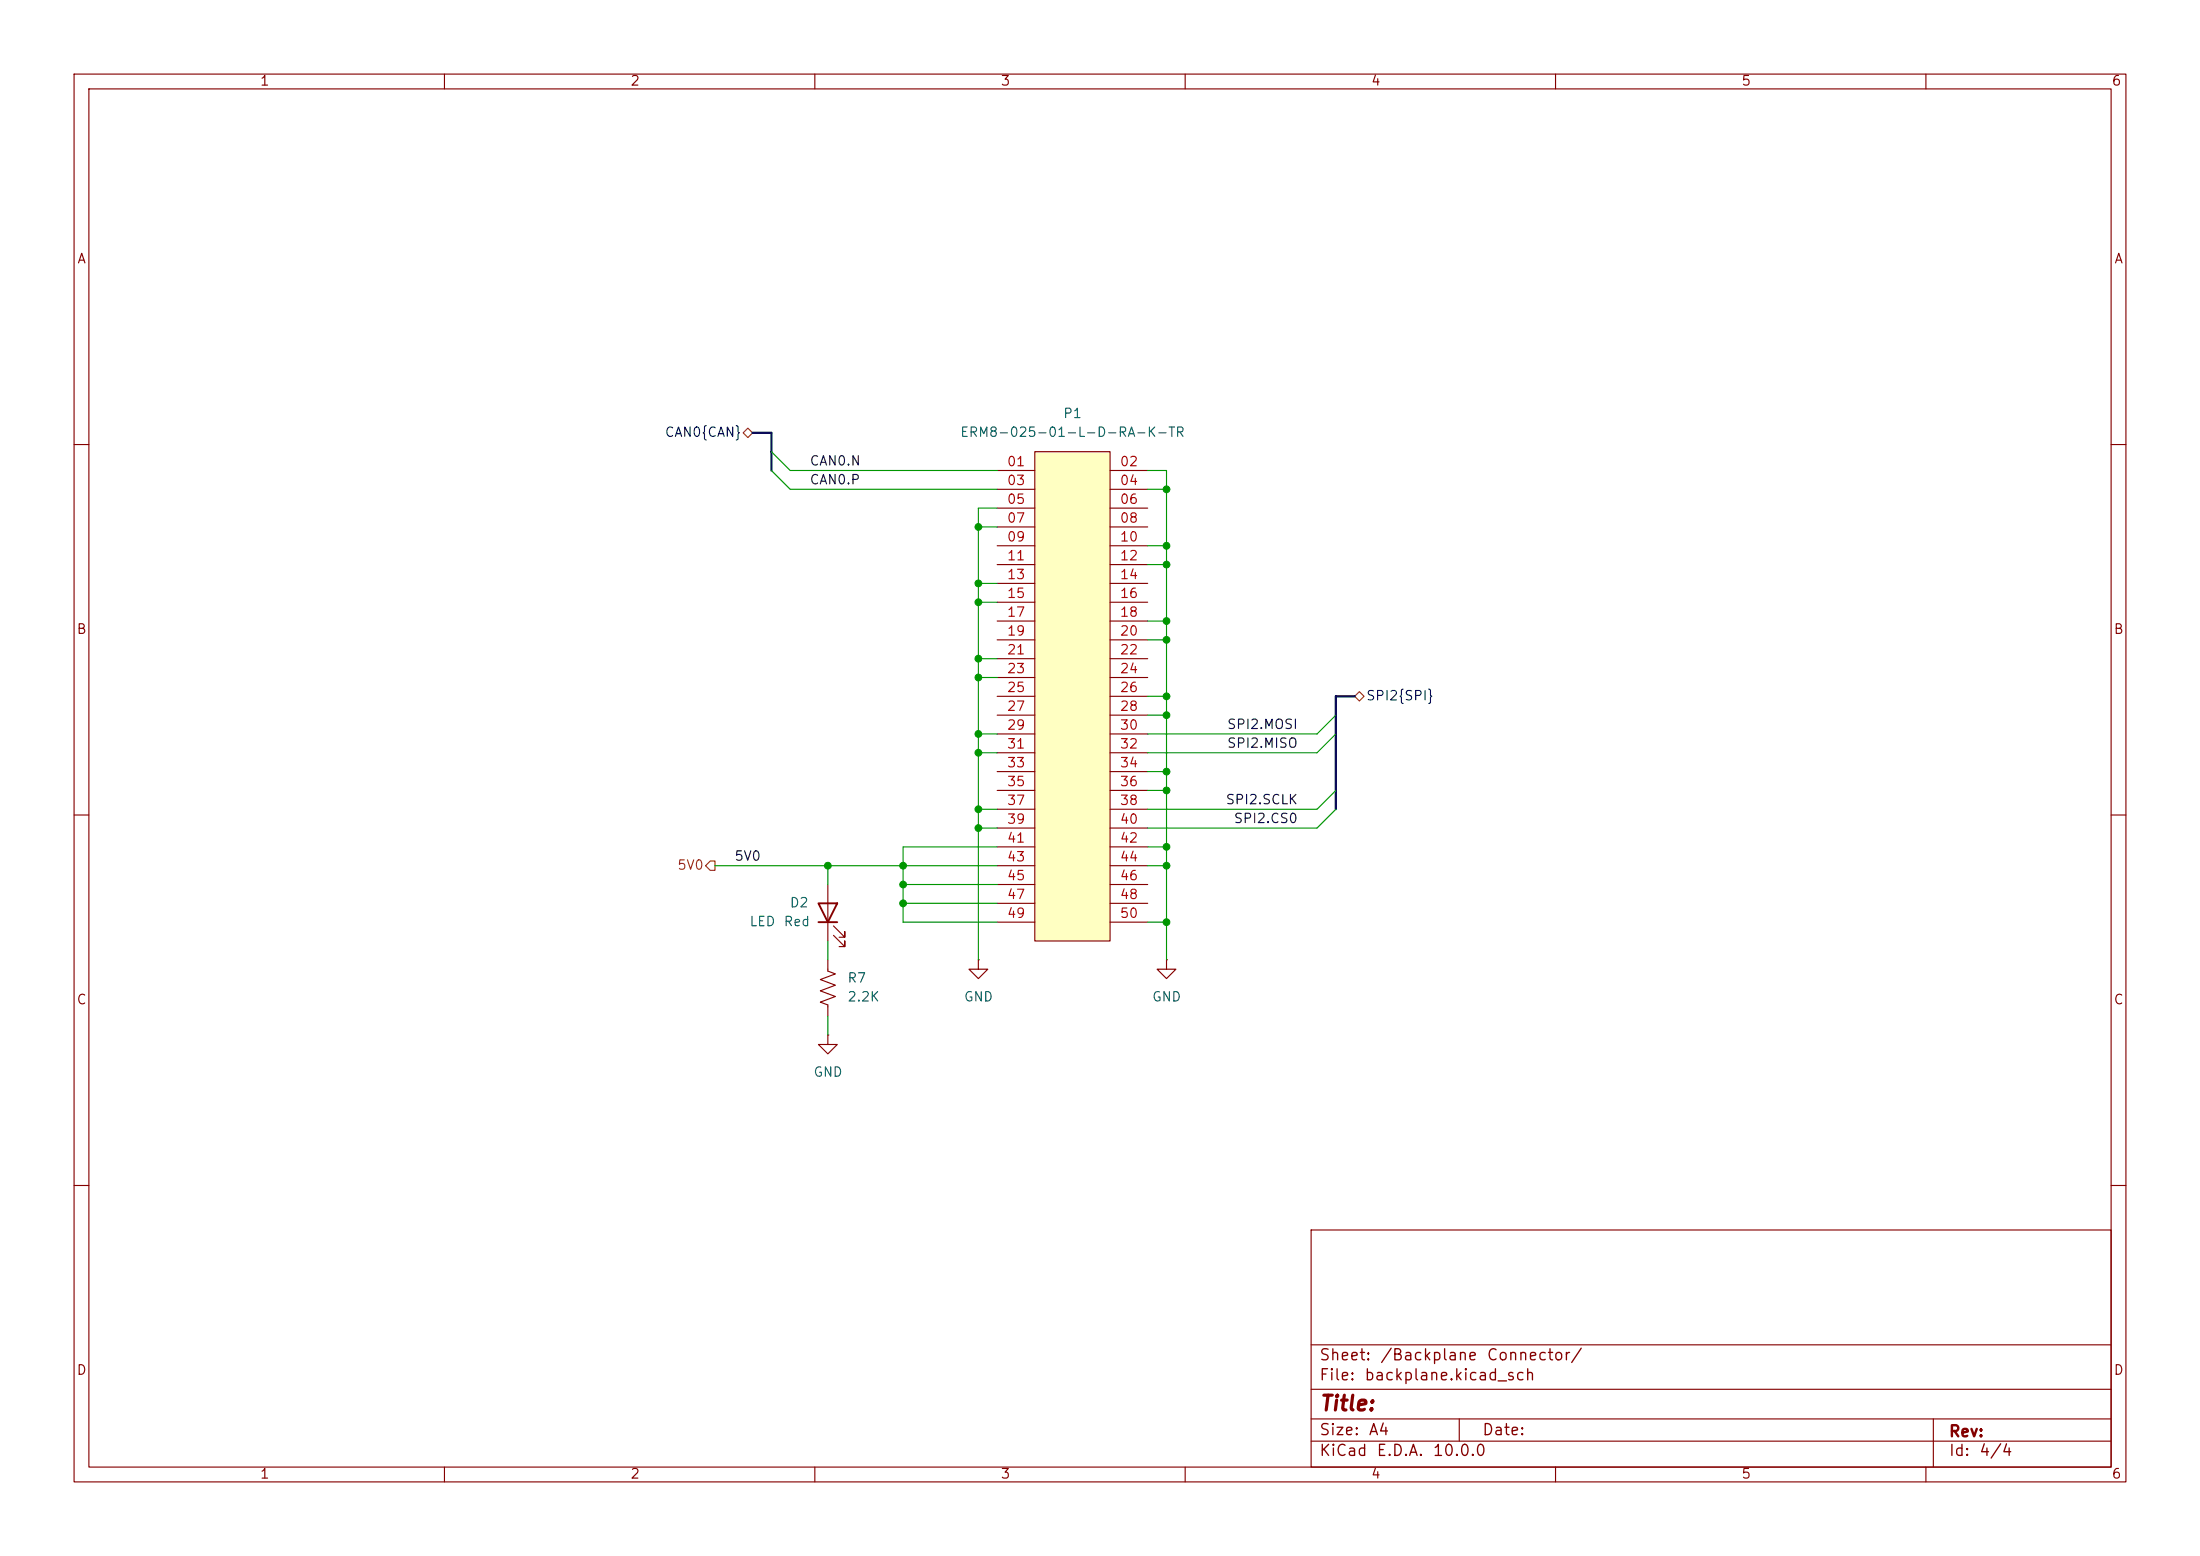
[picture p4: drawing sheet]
(kicad_sch
 (version 20260306)
 (generator "eeschema")
 (generator_version "10.0")
 (paper "A4")
 (lib_symbols
  (symbol "Device:LED"
   (pin_numbers (hide yes))
   (pin_names
    (offset 1.016) (hide yes)) (exclude_from_sim no) (in_bom yes) (on_board yes)
   (in_pos_files yes)
   (duplicate_pin_numbers_are_jumpers no)
   (property "Reference" "D" (at 0 2.54 0) (show_name no) (do_not_autoplace no) (effects (font (size 1.27 1.27))))
   (property "Value" "LED" (at 0 -2.54 0) (show_name no) (do_not_autoplace no) (effects (font (size 1.27 1.27))))
   (property "Footprint" "" (at 0 0 0) (show_name no) (do_not_autoplace no) (hide yes) (effects (font (size 1.27 1.27))))
   (property "Datasheet" "" (at 0 0 0) (show_name no) (do_not_autoplace no) (hide yes) (effects (font (size 1.27 1.27))))
   (property "Description" "Light emitting diode" (at 0 0 0) (show_name no) (do_not_autoplace no) (hide yes) (effects (font (size 1.27 1.27))))
   (property "Sim.Pins" "1=K 2=A" (at 0 0 0) (show_name no) (do_not_autoplace no) (hide yes) (effects (font (size 1.27 1.27))))
   (symbol "LED_0_1"
    (polyline (pts (xy -3.048 -0.762) (xy -4.572 -2.286) (xy -3.81 -2.286) (xy -4.572 -2.286) (xy -4.572 -1.524)) (stroke (width 0) (type default)) (fill (type none)))
    (polyline (pts (xy -1.778 -0.762) (xy -3.302 -2.286) (xy -2.54 -2.286) (xy -3.302 -2.286) (xy -3.302 -1.524)) (stroke (width 0) (type default)) (fill (type none)))
    (polyline (pts (xy -1.27 0) (xy 1.27 0)) (stroke (width 0) (type default)) (fill (type none)))
    (polyline (pts (xy -1.27 -1.27) (xy -1.27 1.27)) (stroke (width 0.254) (type default)) (fill (type none)))
    (polyline (pts (xy 1.27 -1.27) (xy 1.27 1.27) (xy -1.27 0) (xy 1.27 -1.27)) (stroke (width 0.254) (type default)) (fill (type none))))
   (symbol "LED_1_1"
    (pin passive line (at -3.81 0 0) (length 2.54) (name "K" (effects (font (size 1.27 1.27)))) (number "1" (effects (font (size 1.27 1.27)))))
    (pin passive line (at 3.81 0 180) (length 2.54) (name "A" (effects (font (size 1.27 1.27)))) (number "2" (effects (font (size 1.27 1.27))))))
   (embedded_fonts no))
  (symbol "Device:R_US"
   (pin_numbers (hide yes))
   (pin_names
    (offset 0)) (exclude_from_sim no) (in_bom yes) (on_board yes)
   (in_pos_files yes)
   (duplicate_pin_numbers_are_jumpers no)
   (property "Reference" "R" (at 2.54 0 90) (show_name no) (do_not_autoplace no) (effects (font (size 1.27 1.27))))
   (property "Value" "R_US" (at -2.54 0 90) (show_name no) (do_not_autoplace no) (effects (font (size 1.27 1.27))))
   (property "Footprint" "" (at 1.016 -0.254 90) (show_name no) (do_not_autoplace no) (hide yes) (effects (font (size 1.27 1.27))))
   (property "Datasheet" "" (at 0 0 0) (show_name no) (do_not_autoplace no) (hide yes) (effects (font (size 1.27 1.27))))
   (property "Description" "Resistor, US symbol" (at 0 0 0) (show_name no) (do_not_autoplace no) (hide yes) (effects (font (size 1.27 1.27))))
   (symbol "R_US_0_1"
    (polyline (pts (xy 0 2.286) (xy 0 2.54)) (stroke (width 0) (type default)) (fill (type none)))
    (polyline (pts (xy 0 2.286) (xy 1.016 1.905) (xy 0 1.524) (xy -1.016 1.143) (xy 0 0.762)) (stroke (width 0) (type default)) (fill (type none)))
    (polyline (pts (xy 0 0.762) (xy 1.016 0.381) (xy 0 0) (xy -1.016 -0.381) (xy 0 -0.762)) (stroke (width 0) (type default)) (fill (type none)))
    (polyline (pts (xy 0 -0.762) (xy 1.016 -1.143) (xy 0 -1.524) (xy -1.016 -1.905) (xy 0 -2.286)) (stroke (width 0) (type default)) (fill (type none)))
    (polyline (pts (xy 0 -2.286) (xy 0 -2.54)) (stroke (width 0) (type default)) (fill (type none))))
   (symbol "R_US_1_1"
    (pin passive line (at 0 3.81 270) (length 1.27) (name "" (effects (font (size 1.27 1.27)))) (number "1" (effects (font (size 1.27 1.27)))))
    (pin passive line (at 0 -3.81 90) (length 1.27) (name "" (effects (font (size 1.27 1.27)))) (number "2" (effects (font (size 1.27 1.27))))))
   (embedded_fonts no))
  (symbol "library:ERM8-025-01-L-D-RA-K-TR" (exclude_from_sim no) (in_bom yes) (on_board yes)
   (in_pos_files yes)
   (duplicate_pin_numbers_are_jumpers no)
   (property "Reference" "P" (at 0 38.1 0) (show_name no) (do_not_autoplace no) (effects (font (size 1.27 1.27))))
   (property "Value" "ERM8-025-01-L-D-RA-K-TR" (at 0 35.56 0) (show_name no) (do_not_autoplace no) (effects (font (size 1.27 1.27))))
   (property "Footprint" "library:SAMTEC_ERM8-025-XX-X-D-RA-XX" (at 0 -36.83 0) (show_name no) (do_not_autoplace no) (hide yes) (effects (font (size 1.27 1.27))))
   (property "Datasheet" "" (at 0 0 0) (show_name no) (do_not_autoplace no) (hide yes) (effects (font (size 1.27 1.27))))
   (property "Description" "" (at 0 0 0) (show_name no) (do_not_autoplace no) (hide yes) (effects (font (size 1.27 1.27))))
   (symbol "ERM8-025-01-L-D-RA-K-TR_1_1"
    (rectangle (start -5.08 33.02) (end 5.08 -33.02) (stroke (width 0) (type solid)) (fill (type color) (color 255 255 194 1)))
    (pin passive line (at -10.16 30.48 0) (length 5.08) (name "" (effects (font (size 1.27 1.27)))) (number "01" (effects (font (size 1.27 1.27)))))
    (pin passive line (at 10.16 30.48 180) (length 5.08) (name "" (effects (font (size 1.27 1.27)))) (number "02" (effects (font (size 1.27 1.27)))))
    (pin passive line (at -10.16 27.94 0) (length 5.08) (name "" (effects (font (size 1.27 1.27)))) (number "03" (effects (font (size 1.27 1.27)))))
    (pin passive line (at 10.16 27.94 180) (length 5.08) (name "" (effects (font (size 1.27 1.27)))) (number "04" (effects (font (size 1.27 1.27)))))
    (pin passive line (at -10.16 25.4 0) (length 5.08) (name "" (effects (font (size 1.27 1.27)))) (number "05" (effects (font (size 1.27 1.27)))))
    (pin passive line (at 10.16 25.4 180) (length 5.08) (name "" (effects (font (size 1.27 1.27)))) (number "06" (effects (font (size 1.27 1.27)))))
    (pin passive line (at -10.16 22.86 0) (length 5.08) (name "" (effects (font (size 1.27 1.27)))) (number "07" (effects (font (size 1.27 1.27)))))
    (pin passive line (at 10.16 22.86 180) (length 5.08) (name "" (effects (font (size 1.27 1.27)))) (number "08" (effects (font (size 1.27 1.27)))))
    (pin passive line (at -10.16 20.32 0) (length 5.08) (name "" (effects (font (size 1.27 1.27)))) (number "09" (effects (font (size 1.27 1.27)))))
    (pin passive line (at 10.16 20.32 180) (length 5.08) (name "" (effects (font (size 1.27 1.27)))) (number "10" (effects (font (size 1.27 1.27)))))
    (pin passive line (at -10.16 17.78 0) (length 5.08) (name "" (effects (font (size 1.27 1.27)))) (number "11" (effects (font (size 1.27 1.27)))))
    (pin passive line (at 10.16 17.78 180) (length 5.08) (name "" (effects (font (size 1.27 1.27)))) (number "12" (effects (font (size 1.27 1.27)))))
    (pin passive line (at -10.16 15.24 0) (length 5.08) (name "" (effects (font (size 1.27 1.27)))) (number "13" (effects (font (size 1.27 1.27)))))
    (pin passive line (at 10.16 15.24 180) (length 5.08) (name "" (effects (font (size 1.27 1.27)))) (number "14" (effects (font (size 1.27 1.27)))))
    (pin passive line (at -10.16 12.7 0) (length 5.08) (name "" (effects (font (size 1.27 1.27)))) (number "15" (effects (font (size 1.27 1.27)))))
    (pin passive line (at 10.16 12.7 180) (length 5.08) (name "" (effects (font (size 1.27 1.27)))) (number "16" (effects (font (size 1.27 1.27)))))
    (pin passive line (at -10.16 10.16 0) (length 5.08) (name "" (effects (font (size 1.27 1.27)))) (number "17" (effects (font (size 1.27 1.27)))))
    (pin passive line (at 10.16 10.16 180) (length 5.08) (name "" (effects (font (size 1.27 1.27)))) (number "18" (effects (font (size 1.27 1.27)))))
    (pin passive line (at -10.16 7.62 0) (length 5.08) (name "" (effects (font (size 1.27 1.27)))) (number "19" (effects (font (size 1.27 1.27)))))
    (pin passive line (at 10.16 7.62 180) (length 5.08) (name "" (effects (font (size 1.27 1.27)))) (number "20" (effects (font (size 1.27 1.27)))))
    (pin passive line (at -10.16 5.08 0) (length 5.08) (name "" (effects (font (size 1.27 1.27)))) (number "21" (effects (font (size 1.27 1.27)))))
    (pin passive line (at 10.16 5.08 180) (length 5.08) (name "" (effects (font (size 1.27 1.27)))) (number "22" (effects (font (size 1.27 1.27)))))
    (pin passive line (at -10.16 2.54 0) (length 5.08) (name "" (effects (font (size 1.27 1.27)))) (number "23" (effects (font (size 1.27 1.27)))))
    (pin passive line (at 10.16 2.54 180) (length 5.08) (name "" (effects (font (size 1.27 1.27)))) (number "24" (effects (font (size 1.27 1.27)))))
    (pin passive line (at -10.16 0 0) (length 5.08) (name "" (effects (font (size 1.27 1.27)))) (number "25" (effects (font (size 1.27 1.27)))))
    (pin passive line (at 10.16 0 180) (length 5.08) (name "" (effects (font (size 1.27 1.27)))) (number "26" (effects (font (size 1.27 1.27)))))
    (pin passive line (at -10.16 -2.54 0) (length 5.08) (name "" (effects (font (size 1.27 1.27)))) (number "27" (effects (font (size 1.27 1.27)))))
    (pin passive line (at 10.16 -2.54 180) (length 5.08) (name "" (effects (font (size 1.27 1.27)))) (number "28" (effects (font (size 1.27 1.27)))))
    (pin passive line (at -10.16 -5.08 0) (length 5.08) (name "" (effects (font (size 1.27 1.27)))) (number "29" (effects (font (size 1.27 1.27)))))
    (pin passive line (at 10.16 -5.08 180) (length 5.08) (name "" (effects (font (size 1.27 1.27)))) (number "30" (effects (font (size 1.27 1.27)))))
    (pin passive line (at -10.16 -7.62 0) (length 5.08) (name "" (effects (font (size 1.27 1.27)))) (number "31" (effects (font (size 1.27 1.27)))))
    (pin passive line (at 10.16 -7.62 180) (length 5.08) (name "" (effects (font (size 1.27 1.27)))) (number "32" (effects (font (size 1.27 1.27)))))
    (pin passive line (at -10.16 -10.16 0) (length 5.08) (name "" (effects (font (size 1.27 1.27)))) (number "33" (effects (font (size 1.27 1.27)))))
    (pin passive line (at 10.16 -10.16 180) (length 5.08) (name "" (effects (font (size 1.27 1.27)))) (number "34" (effects (font (size 1.27 1.27)))))
    (pin passive line (at -10.16 -12.7 0) (length 5.08) (name "" (effects (font (size 1.27 1.27)))) (number "35" (effects (font (size 1.27 1.27)))))
    (pin passive line (at 10.16 -12.7 180) (length 5.08) (name "" (effects (font (size 1.27 1.27)))) (number "36" (effects (font (size 1.27 1.27)))))
    (pin passive line (at -10.16 -15.24 0) (length 5.08) (name "" (effects (font (size 1.27 1.27)))) (number "37" (effects (font (size 1.27 1.27)))))
    (pin passive line (at 10.16 -15.24 180) (length 5.08) (name "" (effects (font (size 1.27 1.27)))) (number "38" (effects (font (size 1.27 1.27)))))
    (pin passive line (at -10.16 -17.78 0) (length 5.08) (name "" (effects (font (size 1.27 1.27)))) (number "39" (effects (font (size 1.27 1.27)))))
    (pin passive line (at 10.16 -17.78 180) (length 5.08) (name "" (effects (font (size 1.27 1.27)))) (number "40" (effects (font (size 1.27 1.27)))))
    (pin passive line (at -10.16 -20.32 0) (length 5.08) (name "" (effects (font (size 1.27 1.27)))) (number "41" (effects (font (size 1.27 1.27)))))
    (pin passive line (at 10.16 -20.32 180) (length 5.08) (name "" (effects (font (size 1.27 1.27)))) (number "42" (effects (font (size 1.27 1.27)))))
    (pin passive line (at -10.16 -22.86 0) (length 5.08) (name "" (effects (font (size 1.27 1.27)))) (number "43" (effects (font (size 1.27 1.27)))))
    (pin passive line (at 10.16 -22.86 180) (length 5.08) (name "" (effects (font (size 1.27 1.27)))) (number "44" (effects (font (size 1.27 1.27)))))
    (pin passive line (at -10.16 -25.4 0) (length 5.08) (name "" (effects (font (size 1.27 1.27)))) (number "45" (effects (font (size 1.27 1.27)))))
    (pin passive line (at 10.16 -25.4 180) (length 5.08) (name "" (effects (font (size 1.27 1.27)))) (number "46" (effects (font (size 1.27 1.27)))))
    (pin passive line (at -10.16 -27.94 0) (length 5.08) (name "" (effects (font (size 1.27 1.27)))) (number "47" (effects (font (size 1.27 1.27)))))
    (pin passive line (at 10.16 -27.94 180) (length 5.08) (name "" (effects (font (size 1.27 1.27)))) (number "48" (effects (font (size 1.27 1.27)))))
    (pin passive line (at -10.16 -30.48 0) (length 5.08) (name "" (effects (font (size 1.27 1.27)))) (number "49" (effects (font (size 1.27 1.27)))))
    (pin passive line (at 10.16 -30.48 180) (length 5.08) (name "" (effects (font (size 1.27 1.27)))) (number "50" (effects (font (size 1.27 1.27))))))
   (embedded_fonts no))
  (symbol "library:GND"
   (power global)
   (pin_numbers (hide yes))
   (pin_names
    (offset 0) (hide yes)) (exclude_from_sim no) (in_bom yes) (on_board yes)
   (in_pos_files yes)
   (duplicate_pin_numbers_are_jumpers no)
   (property "Reference" "#PWR" (at 0 -6.35 0) (show_name no) (do_not_autoplace no) (hide yes) (effects (font (size 1.27 1.27))))
   (property "Value" "GND" (at 0 -3.81 0) (show_name no) (do_not_autoplace no) (effects (font (size 1.27 1.27))))
   (property "Footprint" "" (at 0 0 0) (show_name no) (do_not_autoplace no) (hide yes) (effects (font (size 1.27 1.27))))
   (property "Datasheet" "" (at 0 0 0) (show_name no) (do_not_autoplace no) (hide yes) (effects (font (size 1.27 1.27))))
   (property "Description" "Power symbol creates a global label with name \"GND\" , ground" (at 0 0 0) (show_name no) (do_not_autoplace no) (hide yes) (effects (font (size 1.27 1.27))))
   (symbol "GND_0_1"
    (polyline (pts (xy 0 0) (xy 0 -1.27) (xy 1.27 -1.27) (xy 0 -2.54) (xy -1.27 -1.27) (xy 0 -1.27)) (stroke (width 0) (type default)) (fill (type none))))
   (symbol "GND_1_1"
    (pin power_in line (at 0 0 270) (length 0) (name "" (effects (font (size 1.27 1.27)))) (number "1" (effects (font (size 1.27 1.27))))))
   (embedded_fonts no)))
 (junction
  (at 132.08 78.74)
  (diameter 0)
  (color 0 0 0 0))
 (junction
  (at 157.48 73.66)
  (diameter 0)
  (color 0 0 0 0))
 (junction
  (at 132.08 88.9)
  (diameter 0)
  (color 0 0 0 0))
 (junction
  (at 121.92 119.38)
  (diameter 0)
  (color 0 0 0 0))
 (junction
  (at 157.48 93.98)
  (diameter 0)
  (color 0 0 0 0))
 (junction
  (at 157.48 83.82)
  (diameter 0)
  (color 0 0 0 0))
 (junction
  (at 157.48 106.68)
  (diameter 0)
  (color 0 0 0 0))
 (junction
  (at 157.48 96.52)
  (diameter 0)
  (color 0 0 0 0))
 (junction
  (at 157.48 114.3)
  (diameter 0)
  (color 0 0 0 0))
 (junction
  (at 157.48 116.84)
  (diameter 0)
  (color 0 0 0 0))
 (junction
  (at 157.48 124.46)
  (diameter 0)
  (color 0 0 0 0))
 (junction
  (at 132.08 71.12)
  (diameter 0)
  (color 0 0 0 0))
 (junction
  (at 132.08 91.44)
  (diameter 0)
  (color 0 0 0 0))
 (junction
  (at 132.08 109.22)
  (diameter 0)
  (color 0 0 0 0))
 (junction
  (at 132.08 101.6)
  (diameter 0)
  (color 0 0 0 0))
 (junction
  (at 132.08 81.28)
  (diameter 0)
  (color 0 0 0 0))
 (junction
  (at 157.48 76.2)
  (diameter 0)
  (color 0 0 0 0))
 (junction
  (at 157.48 86.36)
  (diameter 0)
  (color 0 0 0 0))
 (junction
  (at 157.48 66.04)
  (diameter 0)
  (color 0 0 0 0))
 (junction
  (at 157.48 104.14)
  (diameter 0)
  (color 0 0 0 0))
 (junction
  (at 111.76 116.84)
  (diameter 0)
  (color 0 0 0 0))
 (junction
  (at 121.92 121.92)
  (diameter 0)
  (color 0 0 0 0))
 (junction
  (at 121.92 116.84)
  (diameter 0)
  (color 0 0 0 0))
 (junction
  (at 132.08 99.06)
  (diameter 0)
  (color 0 0 0 0))
 (junction
  (at 132.08 111.76)
  (diameter 0)
  (color 0 0 0 0))
 (bus_entry
  (at 180.34 99.06)
  (size -2.54 2.54)
  (stroke (width 0) (type default)))
 (bus_entry
  (at 180.34 109.22)
  (size -2.54 2.54)
  (stroke (width 0) (type default)))
 (bus_entry
  (at 104.14 63.5)
  (size 2.54 2.54)
  (stroke (width 0) (type default)))
 (bus_entry
  (at 180.34 106.68)
  (size -2.54 2.54)
  (stroke (width 0) (type default)))
 (bus_entry
  (at 104.14 60.96)
  (size 2.54 2.54)
  (stroke (width 0) (type default)))
 (bus_entry
  (at 180.34 96.52)
  (size -2.54 2.54)
  (stroke (width 0) (type default)))
 (wire
  (pts (xy 157.48 93.98) (xy 157.48 96.52))
  (stroke (width 0) (type default)))
 (wire
  (pts (xy 121.92 124.46) (xy 134.62 124.46))
  (stroke (width 0) (type default)))
 (bus
  (pts (xy 104.14 60.96) (xy 104.14 63.5))
  (stroke (width 0) (type default)))
 (wire
  (pts (xy 154.94 116.84) (xy 157.48 116.84))
  (stroke (width 0) (type default)))
 (wire
  (pts (xy 134.62 68.58) (xy 132.08 68.58))
  (stroke (width 0) (type default)))
 (wire
  (pts (xy 121.92 114.3) (xy 121.92 116.84))
  (stroke (width 0) (type default)))
 (wire
  (pts (xy 132.08 88.9) (xy 134.62 88.9))
  (stroke (width 0) (type default)))
 (wire
  (pts (xy 132.08 91.44) (xy 132.08 99.06))
  (stroke (width 0) (type default)))
 (wire
  (pts (xy 111.76 137.16) (xy 111.76 139.7))
  (stroke (width 0) (type default)))
 (wire
  (pts (xy 154.94 66.04) (xy 157.48 66.04))
  (stroke (width 0) (type default)))
 (wire
  (pts (xy 154.94 63.5) (xy 157.48 63.5))
  (stroke (width 0) (type default)))
 (wire
  (pts (xy 132.08 81.28) (xy 134.62 81.28))
  (stroke (width 0) (type default)))
 (wire
  (pts (xy 121.92 116.84) (xy 121.92 119.38))
  (stroke (width 0) (type default)))
 (wire
  (pts (xy 132.08 109.22) (xy 132.08 111.76))
  (stroke (width 0) (type default)))
 (wire
  (pts (xy 121.92 121.92) (xy 121.92 124.46))
  (stroke (width 0) (type default)))
 (wire
  (pts (xy 132.08 109.22) (xy 134.62 109.22))
  (stroke (width 0) (type default)))
 (wire
  (pts (xy 121.92 119.38) (xy 134.62 119.38))
  (stroke (width 0) (type default)))
 (wire
  (pts (xy 154.94 86.36) (xy 157.48 86.36))
  (stroke (width 0) (type default)))
 (wire
  (pts (xy 157.48 63.5) (xy 157.48 66.04))
  (stroke (width 0) (type default)))
 (wire
  (pts (xy 106.68 66.04) (xy 134.62 66.04))
  (stroke (width 0) (type default)))
 (wire
  (pts (xy 111.76 116.84) (xy 111.76 119.38))
  (stroke (width 0) (type default)))
 (wire
  (pts (xy 154.94 93.98) (xy 157.48 93.98))
  (stroke (width 0) (type default)))
 (wire
  (pts (xy 157.48 76.2) (xy 157.48 83.82))
  (stroke (width 0) (type default)))
 (wire
  (pts (xy 132.08 111.76) (xy 134.62 111.76))
  (stroke (width 0) (type default)))
 (wire
  (pts (xy 132.08 99.06) (xy 132.08 101.6))
  (stroke (width 0) (type default)))
 (wire
  (pts (xy 106.68 63.5) (xy 134.62 63.5))
  (stroke (width 0) (type default)))
 (wire
  (pts (xy 157.48 114.3) (xy 157.48 116.84))
  (stroke (width 0) (type default)))
 (bus
  (pts (xy 101.6 58.42) (xy 104.14 58.42))
  (stroke (width 0) (type default)))
 (wire
  (pts (xy 154.94 114.3) (xy 157.48 114.3))
  (stroke (width 0) (type default)))
 (wire
  (pts (xy 132.08 101.6) (xy 134.62 101.6))
  (stroke (width 0) (type default)))
 (wire
  (pts (xy 121.92 114.3) (xy 134.62 114.3))
  (stroke (width 0) (type default)))
 (wire
  (pts (xy 132.08 71.12) (xy 132.08 78.74))
  (stroke (width 0) (type default)))
 (wire
  (pts (xy 154.94 96.52) (xy 157.48 96.52))
  (stroke (width 0) (type default)))
 (wire
  (pts (xy 157.48 73.66) (xy 157.48 76.2))
  (stroke (width 0) (type default)))
 (wire
  (pts (xy 157.48 106.68) (xy 157.48 114.3))
  (stroke (width 0) (type default)))
 (wire
  (pts (xy 132.08 81.28) (xy 132.08 88.9))
  (stroke (width 0) (type default)))
 (wire
  (pts (xy 154.94 99.06) (xy 177.8 99.06))
  (stroke (width 0) (type default)))
 (wire
  (pts (xy 154.94 104.14) (xy 157.48 104.14))
  (stroke (width 0) (type default)))
 (wire
  (pts (xy 154.94 101.6) (xy 177.8 101.6))
  (stroke (width 0) (type default)))
 (bus
  (pts (xy 180.34 93.98) (xy 180.34 109.22))
  (stroke (width 0) (type default)))
 (wire
  (pts (xy 157.48 104.14) (xy 157.48 106.68))
  (stroke (width 0) (type default)))
 (wire
  (pts (xy 157.48 124.46) (xy 157.48 129.54))
  (stroke (width 0) (type default)))
 (wire
  (pts (xy 154.94 73.66) (xy 157.48 73.66))
  (stroke (width 0) (type default)))
 (bus
  (pts (xy 104.14 58.42) (xy 104.14 60.96))
  (stroke (width 0) (type default)))
 (wire
  (pts (xy 154.94 76.2) (xy 157.48 76.2))
  (stroke (width 0) (type default)))
 (wire
  (pts (xy 111.76 116.84) (xy 121.92 116.84))
  (stroke (width 0) (type default)))
 (wire
  (pts (xy 121.92 116.84) (xy 134.62 116.84))
  (stroke (width 0) (type default)))
 (wire
  (pts (xy 132.08 88.9) (xy 132.08 91.44))
  (stroke (width 0) (type default)))
 (wire
  (pts (xy 132.08 111.76) (xy 132.08 129.54))
  (stroke (width 0) (type default)))
 (wire
  (pts (xy 154.94 109.22) (xy 177.8 109.22))
  (stroke (width 0) (type default)))
 (wire
  (pts (xy 132.08 101.6) (xy 132.08 109.22))
  (stroke (width 0) (type default)))
 (wire
  (pts (xy 121.92 121.92) (xy 134.62 121.92))
  (stroke (width 0) (type default)))
 (wire
  (pts (xy 132.08 78.74) (xy 132.08 81.28))
  (stroke (width 0) (type default)))
 (wire
  (pts (xy 96.52 116.84) (xy 111.76 116.84))
  (stroke (width 0) (type default)))
 (wire
  (pts (xy 121.92 119.38) (xy 121.92 121.92))
  (stroke (width 0) (type default)))
 (wire
  (pts (xy 111.76 127) (xy 111.76 129.54))
  (stroke (width 0) (type default)))
 (bus
  (pts (xy 182.88 93.98) (xy 180.34 93.98))
  (stroke (width 0) (type default)))
 (wire
  (pts (xy 154.94 106.68) (xy 157.48 106.68))
  (stroke (width 0) (type default)))
 (wire
  (pts (xy 154.94 83.82) (xy 157.48 83.82))
  (stroke (width 0) (type default)))
 (wire
  (pts (xy 157.48 66.04) (xy 157.48 73.66))
  (stroke (width 0) (type default)))
 (wire
  (pts (xy 132.08 99.06) (xy 134.62 99.06))
  (stroke (width 0) (type default)))
 (wire
  (pts (xy 132.08 78.74) (xy 134.62 78.74))
  (stroke (width 0) (type default)))
 (wire
  (pts (xy 132.08 68.58) (xy 132.08 71.12))
  (stroke (width 0) (type default)))
 (wire
  (pts (xy 132.08 91.44) (xy 134.62 91.44))
  (stroke (width 0) (type default)))
 (wire
  (pts (xy 154.94 124.46) (xy 157.48 124.46))
  (stroke (width 0) (type default)))
 (wire
  (pts (xy 154.94 111.76) (xy 177.8 111.76))
  (stroke (width 0) (type default)))
 (wire
  (pts (xy 157.48 116.84) (xy 157.48 124.46))
  (stroke (width 0) (type default)))
 (wire
  (pts (xy 157.48 86.36) (xy 157.48 93.98))
  (stroke (width 0) (type default)))
 (wire
  (pts (xy 132.08 71.12) (xy 134.62 71.12))
  (stroke (width 0) (type default)))
 (wire
  (pts (xy 157.48 83.82) (xy 157.48 86.36))
  (stroke (width 0) (type default)))
 (wire
  (pts (xy 157.48 96.52) (xy 157.48 104.14))
  (stroke (width 0) (type default)))
 (label "SPI2.MOSI"
  (at 175.26 99.06 180)
  (effects (font (size 1.27 1.27)) (justify right bottom)))
 (label "SPI2.CS0"
  (at 175.26 111.76 180)
  (effects (font (size 1.27 1.27)) (justify right bottom)))
 (label "SPI2.SCLK"
  (at 175.26 109.22 180)
  (effects (font (size 1.27 1.27)) (justify right bottom)))
 (label "5V0"
  (at 99.06 116.84 0)
  (effects (font (size 1.27 1.27)) (justify left bottom)))
 (label "CAN0.P"
  (at 109.22 66.04 0)
  (effects (font (size 1.27 1.27)) (justify left bottom)))
 (label "SPI2.MISO"
  (at 175.26 101.6 180)
  (effects (font (size 1.27 1.27)) (justify right bottom)))
 (label "CAN0.N"
  (at 109.22 63.5 0)
  (effects (font (size 1.27 1.27)) (justify left bottom)))
 (hierarchical_label "5V0"
  (shape output)
  (at 96.52 116.84 180)
  (effects (font (size 1.27 1.27)) (justify right)))
 (hierarchical_label "CAN0{CAN}"
  (shape bidirectional)
  (at 101.6 58.42 180)
  (effects (font (size 1.27 1.27)) (justify right)))
 (hierarchical_label "SPI2{SPI}"
  (shape bidirectional)
  (at 182.88 93.98 0)
  (effects (font (size 1.27 1.27)) (justify left)))
 (symbol
  (lib_id "library:GND")
  (at 157.48 129.54 0)
  (unit 1)
  (body_style 1)
  (exclude_from_sim no)
  (in_bom yes)
  (on_board yes)
  (in_pos_files yes)
  (dnp no)
  (fields_autoplaced yes)
  (property "Reference" "#PWR046" (at 157.48 135.89 0) (hide yes) (show_name no) (do_not_autoplace no) (effects (font (size 1.27 1.27))))
  (property "Value" "GND" (at 157.48 134.62 0) (show_name no) (do_not_autoplace no) (effects (font (size 1.27 1.27))))
  (property "Footprint" "" (at 157.48 129.54 0) (hide yes) (show_name no) (do_not_autoplace no) (effects (font (size 1.27 1.27))))
  (property "Datasheet" "" (at 157.48 129.54 0) (hide yes) (show_name no) (do_not_autoplace no) (effects (font (size 1.27 1.27))))
  (property "Description" "Power symbol creates a global label with name \"GND\" , ground" (at 157.48 129.54 0) (hide yes) (show_name no) (do_not_autoplace no) (effects (font (size 1.27 1.27))))
  (pin "1"))
 (symbol
  (lib_id "library:ERM8-025-01-L-D-RA-K-TR")
  (at 144.78 93.98 0)
  (unit 1)
  (body_style 1)
  (exclude_from_sim no)
  (in_bom yes)
  (on_board yes)
  (in_pos_files yes)
  (dnp no)
  (fields_autoplaced yes)
  (property "Reference" "P1" (at 144.78 55.88 0) (show_name no) (do_not_autoplace no) (effects (font (size 1.27 1.27))))
  (property "Value" "ERM8-025-01-L-D-RA-K-TR" (at 144.78 58.42 0) (show_name no) (do_not_autoplace no) (effects (font (size 1.27 1.27))))
  (property "Footprint" "library:SAMTEC_ERM8-025-XX-X-D-RA-XX" (at 144.78 130.81 0) (hide yes) (show_name no) (do_not_autoplace no) (effects (font (size 1.27 1.27))))
  (property "Datasheet" "" (at 144.78 93.98 0) (hide yes) (show_name no) (do_not_autoplace no) (effects (font (size 1.27 1.27))))
  (property "Description" "CONN HDR 50POS R/A SMD GOLD" (at 144.78 93.98 0) (hide yes) (show_name no) (do_not_autoplace no) (effects (font (size 1.27 1.27))))
  (property "Manufacturer" "Samtec Inc." (at 144.78 93.98 0) (hide yes) (show_name no) (do_not_autoplace no) (effects (font (size 1.27 1.27))))
  (property "Manufacturer Product Number" "ERM8-025-01-L-D-RA-K-TR" (at 144.78 93.98 0) (hide yes) (show_name no) (do_not_autoplace no) (effects (font (size 1.27 1.27))))
  (pin "12")
  (pin "14")
  (pin "16")
  (pin "18")
  (pin "20")
  (pin "22")
  (pin "24")
  (pin "26")
  (pin "28")
  (pin "30")
  (pin "32")
  (pin "34")
  (pin "36")
  (pin "38")
  (pin "40")
  (pin "42")
  (pin "44")
  (pin "46")
  (pin "48")
  (pin "50")
  (pin "09")
  (pin "07")
  (pin "05")
  (pin "03")
  (pin "01")
  (pin "11")
  (pin "13")
  (pin "15")
  (pin "17")
  (pin "19")
  (pin "21")
  (pin "23")
  (pin "25")
  (pin "27")
  (pin "29")
  (pin "31")
  (pin "33")
  (pin "35")
  (pin "37")
  (pin "39")
  (pin "41")
  (pin "43")
  (pin "45")
  (pin "47")
  (pin "49")
  (pin "02")
  (pin "04")
  (pin "06")
  (pin "08")
  (pin "10"))
 (symbol
  (lib_id "Device:R_US")
  (at 111.76 133.35 0)
  (unit 1)
  (body_style 1)
  (exclude_from_sim no)
  (in_bom yes)
  (on_board yes)
  (in_pos_files yes)
  (dnp no)
  (fields_autoplaced yes)
  (property "Reference" "R7" (at 114.3 132.0799 0) (show_name no) (do_not_autoplace no) (effects (font (size 1.27 1.27)) (justify left)))
  (property "Value" "2.2K" (at 114.3 134.6199 0) (show_name no) (do_not_autoplace no) (effects (font (size 1.27 1.27)) (justify left)))
  (property "Footprint" "Resistor_SMD:R_0402_1005Metric" (at 112.776 133.604 90) (hide yes) (show_name no) (do_not_autoplace no) (effects (font (size 1.27 1.27))))
  (property "Datasheet" "" (at 111.76 133.35 0) (hide yes) (show_name no) (do_not_autoplace no) (effects (font (size 1.27 1.27))))
  (property "Description" "RES SMD 2.2K OHM 0.1% 1/16W 0402" (at 111.76 133.35 0) (hide yes) (show_name no) (do_not_autoplace no) (effects (font (size 1.27 1.27))))
  (property "Manufacturer" "Panasonic Electronic Components" (at 111.76 133.35 0) (hide yes) (show_name no) (do_not_autoplace no) (effects (font (size 1.27 1.27))))
  (property "Manufacturer Product Number" "ERA-2AEB222X" (at 111.76 133.35 0) (hide yes) (show_name no) (do_not_autoplace no) (effects (font (size 1.27 1.27))))
  (pin "2")
  (pin "1"))
 (symbol
  (lib_id "Device:LED")
  (at 111.76 123.19 90)
  (unit 1)
  (body_style 1)
  (exclude_from_sim no)
  (in_bom yes)
  (on_board yes)
  (in_pos_files yes)
  (dnp no)
  (property "Reference" "D2" (at 109.22 121.92 90) (show_name no) (do_not_autoplace no) (effects (font (size 1.27 1.27)) (justify left)))
  (property "Value" "LED Red" (at 109.22 124.46 90) (show_name no) (do_not_autoplace no) (effects (font (size 1.27 1.27)) (justify left)))
  (property "Footprint" "LED_SMD:LED_0805_2012Metric" (at 111.76 123.19 0) (hide yes) (show_name no) (do_not_autoplace no) (effects (font (size 1.27 1.27))))
  (property "Datasheet" "" (at 111.76 123.19 0) (hide yes) (show_name no) (do_not_autoplace no) (effects (font (size 1.27 1.27))))
  (property "Description" "LED RED CLEAR SMD" (at 111.76 123.19 0) (hide yes) (show_name no) (do_not_autoplace no) (effects (font (size 1.27 1.27))))
  (property "Sim.Pins" "1=K 2=A" (at 111.76 123.19 0) (hide yes) (show_name no) (do_not_autoplace no) (effects (font (size 1.27 1.27))))
  (property "Manufacturer" "Lite-On Inc." (at 111.76 123.19 90) (hide yes) (show_name no) (do_not_autoplace no) (effects (font (size 1.27 1.27))))
  (property "Manufacturer Product Number" "LTST-C171KRKT" (at 111.76 123.19 90) (hide yes) (show_name no) (do_not_autoplace no) (effects (font (size 1.27 1.27))))
  (pin "2")
  (pin "1"))
 (symbol
  (lib_id "library:GND")
  (at 111.76 139.7 0)
  (unit 1)
  (body_style 1)
  (exclude_from_sim no)
  (in_bom yes)
  (on_board yes)
  (in_pos_files yes)
  (dnp no)
  (fields_autoplaced yes)
  (property "Reference" "#PWR050" (at 111.76 146.05 0) (hide yes) (show_name no) (do_not_autoplace no) (effects (font (size 1.27 1.27))))
  (property "Value" "GND" (at 111.76 144.78 0) (show_name no) (do_not_autoplace no) (effects (font (size 1.27 1.27))))
  (property "Footprint" "" (at 111.76 139.7 0) (hide yes) (show_name no) (do_not_autoplace no) (effects (font (size 1.27 1.27))))
  (property "Datasheet" "" (at 111.76 139.7 0) (hide yes) (show_name no) (do_not_autoplace no) (effects (font (size 1.27 1.27))))
  (property "Description" "Power symbol creates a global label with name \"GND\" , ground" (at 111.76 139.7 0) (hide yes) (show_name no) (do_not_autoplace no) (effects (font (size 1.27 1.27))))
  (pin "1"))
 (symbol
  (lib_id "library:GND")
  (at 132.08 129.54 0)
  (unit 1)
  (body_style 1)
  (exclude_from_sim no)
  (in_bom yes)
  (on_board yes)
  (in_pos_files yes)
  (dnp no)
  (fields_autoplaced yes)
  (property "Reference" "#PWR045" (at 132.08 135.89 0) (hide yes) (show_name no) (do_not_autoplace no) (effects (font (size 1.27 1.27))))
  (property "Value" "GND" (at 132.08 134.62 0) (show_name no) (do_not_autoplace no) (effects (font (size 1.27 1.27))))
  (property "Footprint" "" (at 132.08 129.54 0) (hide yes) (show_name no) (do_not_autoplace no) (effects (font (size 1.27 1.27))))
  (property "Datasheet" "" (at 132.08 129.54 0) (hide yes) (show_name no) (do_not_autoplace no) (effects (font (size 1.27 1.27))))
  (property "Description" "Power symbol creates a global label with name \"GND\" , ground" (at 132.08 129.54 0) (hide yes) (show_name no) (do_not_autoplace no) (effects (font (size 1.27 1.27))))
  (pin "1")))
